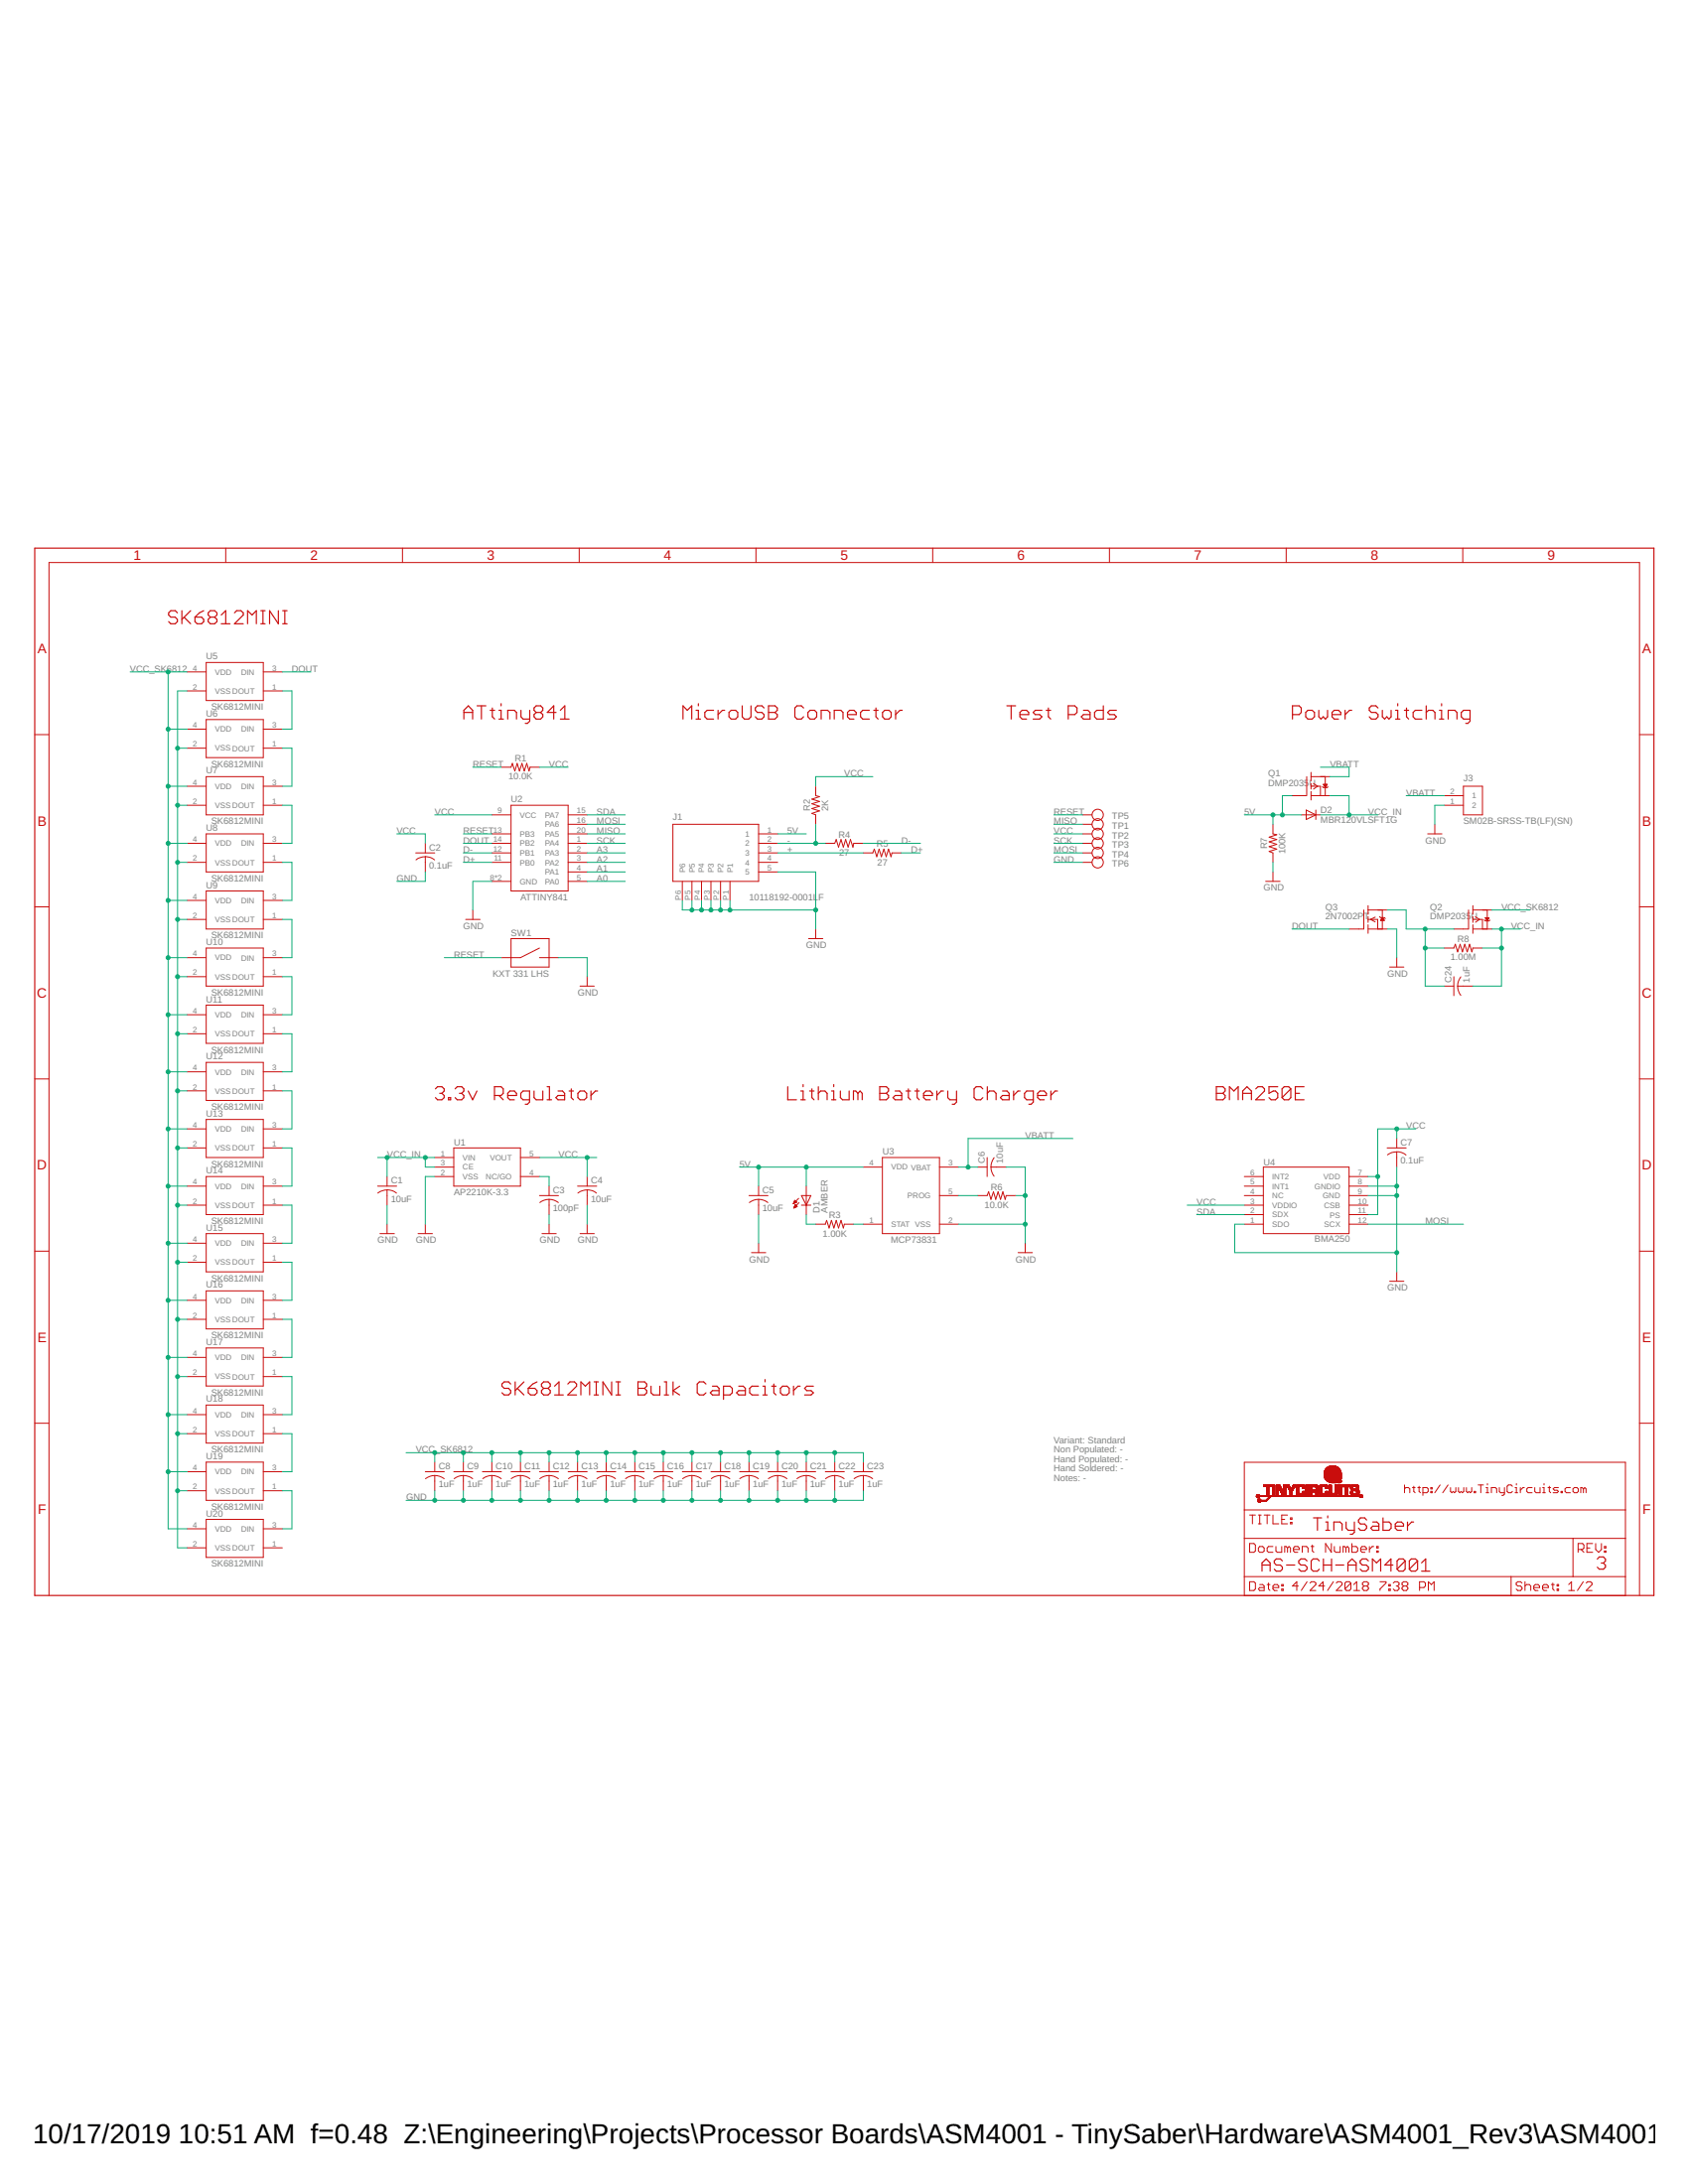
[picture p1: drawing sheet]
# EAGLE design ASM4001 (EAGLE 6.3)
DATABASE: ./../../../../../Components/TinyCircuits_Part_Database.txt

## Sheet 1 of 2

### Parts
C1  10uF  AS-ITM-00002  [C0603]
C2  0.1uF  AS-ITM-00008  [C0402]
C3  100pF  AS-ITM-00148  [0402]
C4  10uF  AS-ITM-00002  [C0603]
C5  10uF  AS-ITM-00002  [C0603]
C6  10uF  AS-ITM-00002  [C0603]
C7  0.1uF  AS-ITM-00008  [C0402]
C8  1uF  AS-ITM-00410  [C0603]
C9  1uF  AS-ITM-00410  [C0603]
C10  1uF  AS-ITM-00410  [C0603]
C11  1uF  AS-ITM-00410  [C0603]
C12  1uF  AS-ITM-00410  [C0603]
C13  1uF  AS-ITM-00410  [C0603]
C14  1uF  AS-ITM-00410  [C0603]
C15  1uF  AS-ITM-00410  [C0603]
C16  1uF  AS-ITM-00410  [C0603]
C17  1uF  AS-ITM-00410  [C0603]
C18  1uF  AS-ITM-00410  [C0603]
C19  1uF  AS-ITM-00410  [C0603]
C20  1uF  AS-ITM-00410  [C0603]
C21  1uF  AS-ITM-00410  [C0603]
C22  1uF  AS-ITM-00410  [C0603]
C23  1uF  AS-ITM-00410  [C0603]
C24  1uF  AS-ITM-00105  [C0402]
D1  AMBER  AS-ITM-00058  [0402_LED]
D2  MBR120VLSFT1G  AS-ITM-00111  [SOD-123FL]
J1  10118192-0001LF  AS-ITM-00021A  [MICRO_USB_ALT]
J3  SM02B-SRSS-TB(LF)(SN)  AS-ITM-00231  [JST_SH_2X1]
Q1  DMP2035U  AS-ITM-00024  [SOT23]
Q2  DMP2035U  AS-ITM-00024A  [SOT23A]
Q3  2N7002PT  AS-ITM-00110  [SOT-416]
R1  10.0K  AS-ITM-00032  [0402]
R2  2K  AS-ITM-00315  [0402]
R3  1.00K  AS-ITM-00003  [0402]
R4  27  AS-ITM-00240  [0402]
R5  27  AS-ITM-00240  [0402]
R6  10.0K  AS-ITM-00032  [0402]
R7  100K  AS-ITM-00004  [0402]
R8  1.00M  AS-ITM-00005  [0402]
SW1  KXT 331 LHS  AS-ITM-00372  [KXT_LHS]
TP1  TEST_POINT  [TEST_POINT_1MM]
TP2  TEST_POINT  [TEST_POINT_1MM]
TP3  TEST_POINT  [TEST_POINT_1MM]
TP4  TEST_POINT  [TEST_POINT_1MM]
TP5  TEST_POINT  [TEST_POINT_1MM]
TP6  TEST_POINT  [TEST_POINT_1MM]
U1  AP2210K-3.3  AS-ITM-00344  [SOT-25]
U2  ATTINY841  AS-ITM-00255  [VQFN-20]
U3  MCP73831  AS-ITM-00136  [SOT-23]
U4  BMA250  AS-ITM-00070  [3-AXIS_ACCELEROMETER]
U5  SK6812MINI  AS-ITM-00343  [SK6812MINI]
U6  SK6812MINI  AS-ITM-00343  [SK6812MINI]
U7  SK6812MINI  AS-ITM-00343  [SK6812MINI]
U8  SK6812MINI  AS-ITM-00343  [SK6812MINI]
U9  SK6812MINI  AS-ITM-00343  [SK6812MINI]
U10  SK6812MINI  AS-ITM-00343  [SK6812MINI]
U11  SK6812MINI  AS-ITM-00343  [SK6812MINI]
U12  SK6812MINI  AS-ITM-00343  [SK6812MINI]
U13  SK6812MINI  AS-ITM-00343  [SK6812MINI]
U14  SK6812MINI  AS-ITM-00343  [SK6812MINI]
U15  SK6812MINI  AS-ITM-00343  [SK6812MINI]
U16  SK6812MINI  AS-ITM-00343  [SK6812MINI]
U17  SK6812MINI  AS-ITM-00343  [SK6812MINI]
U18  SK6812MINI  AS-ITM-00343  [SK6812MINI]
U19  SK6812MINI  AS-ITM-00343  [SK6812MINI]
U20  SK6812MINI  AS-ITM-00343  [SK6812MINI]

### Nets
5V: C5.1 D1.1(A) D2.A J1.1 Q1.B(G) R7.2 U3.4(VDD)
+: J1.3 R5.1
-: J1.2 R2.1 R4.1
A0: U2.5(PA0)
A1: U2.4(PA1)
A2: U2.3(PA2)
A3: U2.2(PA3)
D+: R5.2 U2.11(PB0)
D-: R4.2 U2.12(PB1)
DOUT: Q3.1(G) U2.14(PB2) U5.3(DIN)
GND: C1.2 C2.2 C3.2 C4.2 C5.2 C6.2 C7.2 C8.2 C9.2 C10.2 C11.2 C12.2 C13.2 C14.2 C15.2 C16.2 C17.2 C18.2 C19.2 C20.2 C21.2 C22.2 C23.2 J1.5 J1.P1 J1.P2 J1.P3 J1.P4 J1.P5 J1.P6 J3.1 Q3.2(S) R6.2 R7.1 SW1.2 TP6.P$1 U1.2(VSS) U2.8(GND) U2.PAD(GND) U3.2(VSS) U4.1(SDO) U4.8(GNDIO) U4.9(GND) U5.2(VSS) U6.2(VSS) U7.2(VSS) U8.2(VSS) U9.2(VSS) U10.2(VSS) U11.2(VSS) U12.2(VSS) U13.2(VSS) U14.2(VSS) U15.2(VSS) U16.2(VSS) U17.2(VSS) U18.2(VSS) U19.2(VSS) U20.2(VSS)
MISO: TP1.P$1 U2.20(PA5)
MOSI: TP4.P$1 U2.16(PA6) U4.12(SCX)
N$1: C3.1 U1.4(NC/GO)
N$2: U17.1(DOUT) U18.3(DIN)
N$3: U18.1(DOUT) U19.3(DIN)
N$4: U6.1(DOUT) U7.3(DIN)
N$5: C24.1 Q2.B(G) Q3.3(D) R8.1
N$6: U19.1(DOUT) U20.3(DIN)
N$7: R6.1 U3.5(PROG)
N$9: U5.1(DOUT) U6.3(DIN)
N$10: U7.1(DOUT) U8.3(DIN)
N$13: U8.1(DOUT) U9.3(DIN)
N$14: R3.2 U3.1(STAT)
N$15: D1.2(C) R3.1
N$16: U9.1(DOUT) U10.3(DIN)
N$19: U10.1(DOUT) U11.3(DIN)
N$22: U11.1(DOUT) U12.3(DIN)
N$25: U12.1(DOUT) U13.3(DIN)
N$28: U13.1(DOUT) U14.3(DIN)
N$31: U14.1(DOUT) U15.3(DIN)
N$34: U15.1(DOUT) U16.3(DIN)
N$37: U16.1(DOUT) U17.3(DIN)
RESET: R1.1 SW1.1 TP5.P$1 U2.13(PB3)
SCK: TP3.P$1 U2.1(PA4)
SDA: U2.15(PA7) U4.2(SDX)
VBATT: C6.1 J3.2 Q1.C(D) U3.3(VBAT)
VCC: C2.1 C4.1 C7.1 R1.2 R2.2 TP2.P$1 U1.5(VOUT) U2.9(VCC) U4.3(VDDIO) U4.7(VDD) U4.11(PS)
VCC_IN: C1.1 C24.2 D2.C Q1.E(S) Q2.E(S) R8.2 U1.1(VIN) U1.3(CE)
VCC_SK6812: C8.1 C9.1 C10.1 C11.1 C12.1 C13.1 C14.1 C15.1 C16.1 C17.1 C18.1 C19.1 C20.1 C21.1 C22.1 C23.1 Q2.C(D) U5.4(VDD) U6.4(VDD) U7.4(VDD) U8.4(VDD) U9.4(VDD) U10.4(VDD) U11.4(VDD) U12.4(VDD) U13.4(VDD) U14.4(VDD) U15.4(VDD) U16.4(VDD) U17.4(VDD) U18.4(VDD) U19.4(VDD) U20.4(VDD)
Unconnected: J1.4 U4.4(NC) U4.5(INT1) U4.6(INT2) U4.10(CSB) U20.1(DOUT)

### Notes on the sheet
- SK6812MINI
- ATtiny841 | MicroUSB Connector | Test Pads | Power Switching
- 3.3v Regulator | Lithium Battery Charger | BMA250E
- SK6812MINI Bulk Capacitors
- Variant: Standard
- Non Populated: -
- Hand Populated: -
- Hand Soldered: -
- Notes: -
- TinySaber
- AS-SCH-ASM4001 | 3

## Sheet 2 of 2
